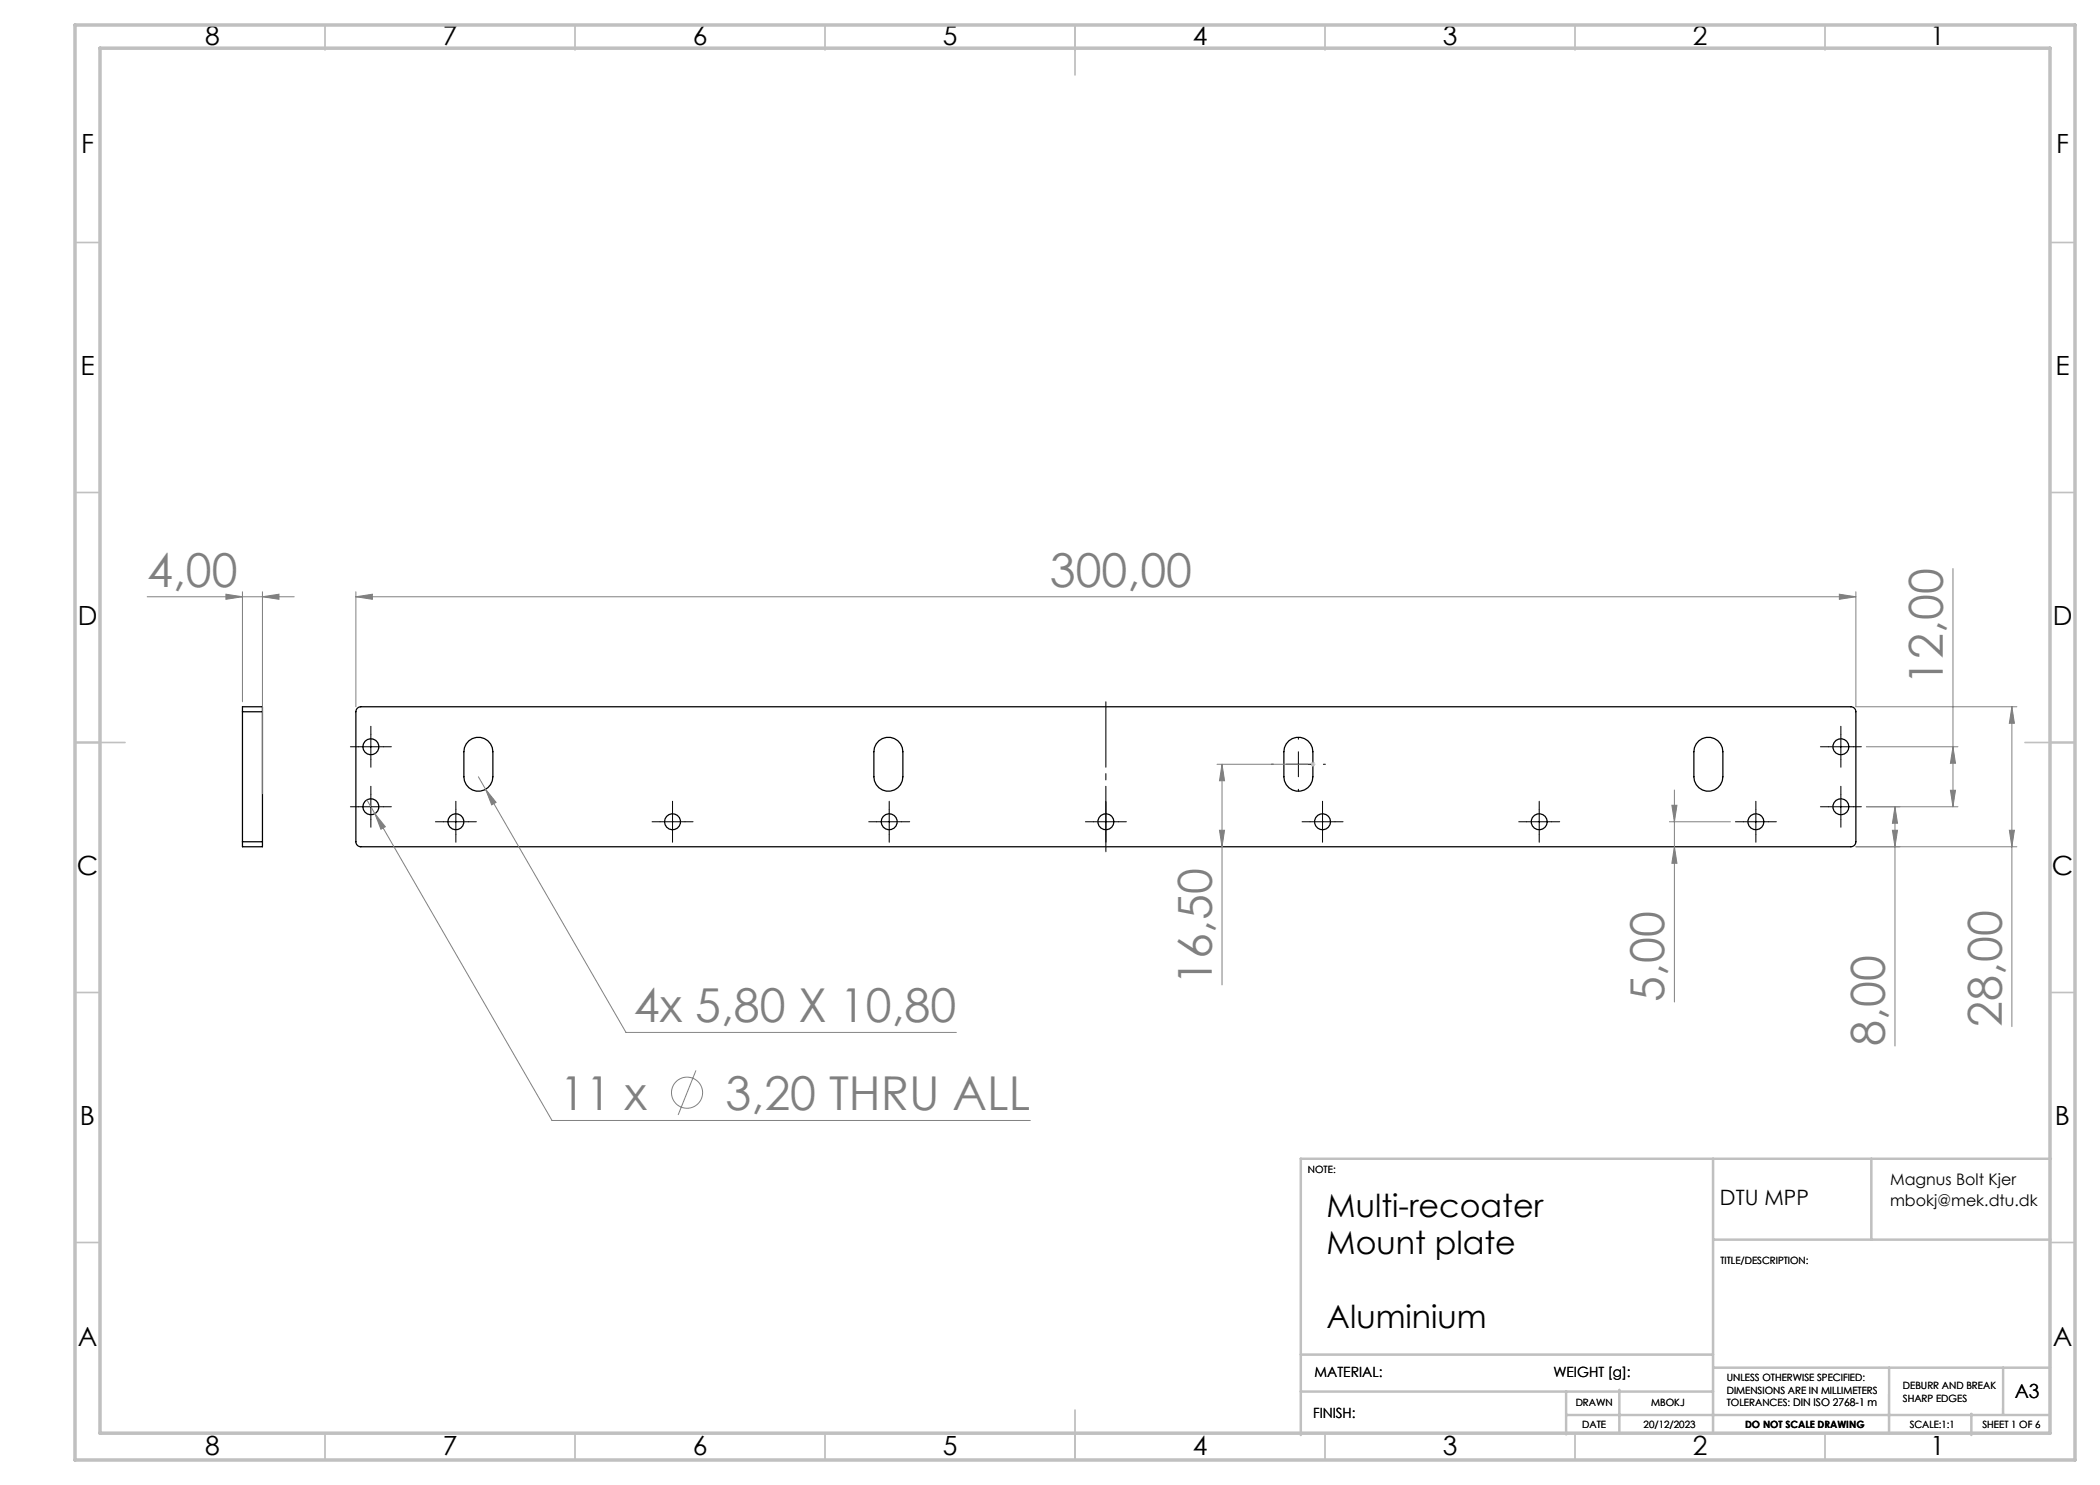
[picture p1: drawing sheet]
<svg xmlns="http://www.w3.org/2000/svg" width="420mm" height="297mm" viewBox="0 0 420 297" stroke-linecap="round" stroke-linejoin="round" font-family="sans-serif">
<g fill="none" stroke="#000" stroke-width=".25">
<path d="M48.5 142.4v-1h4v1M48.5 142.4h4M48.5 142.4v26M52.5 142.4v26M71.5 141.6l.7-.2h298a1 1 0 0 1 1 1v26a1 1 0 0 1-1 1h-298a1 1 0 0 1-1-1v-26zM93.8 148.2a2.9 2.9 0 0 1 3.1-.5 2.9 2.9 0 0 1 1.7 2.7v5a2.9 2.9 0 0 1-2.9 2.9 2.9 2.9 0 0 1-2.9-2.9v-5l.1-.9 .3-.7zM175.8 148.2a2.9 2.9 0 0 1 3.1-.5 2.9 2.9 0 0 1 1.7 2.7v5a2.9 2.9 0 0 1-2.9 2.9 2.9 2.9 0 0 1-2.9-2.9v-5l.1-.9 .3-.7zM257.8 148.2a2.9 2.9 0 0 1 3.1-.5 2.9 2.9 0 0 1 1.7 2.7v5a2.9 2.9 0 0 1-2.9 2.9 2.9 2.9 0 0 1-2.9-2.9v-5l.1-.9 .3-.7zM339.8 148.2a2.9 2.9 0 0 1 3.1-.5 2.9 2.9 0 0 1 1.7 2.7v5a2.9 2.9 0 0 1-2.9 2.9 2.9 2.9 0 0 1-2.9-2.9v-5l.1-.9 .3-.7zM48.5 168.4v1h4v-1M48.5 168.4h4"/>
<circle cx="74.2" cy="149.4" r="1.6"/>
<circle cx="368.2" cy="149.4" r="1.6"/>
<circle cx="74.2" cy="161.4" r="1.6"/>
<circle cx="91.2" cy="164.4" r="1.6"/>
<circle cx="134.5" cy="164.4" r="1.6"/>
<circle cx="177.8" cy="164.4" r="1.6"/>
<circle cx="221.2" cy="164.4" r="1.6"/>
<circle cx="264.5" cy="164.4" r="1.6"/>
<circle cx="307.8" cy="164.4" r="1.6"/>
<circle cx="351.2" cy="164.4" r="1.6"/>
<circle cx="368.2" cy="161.4" r="1.6"/>
</g>
<g fill="none" stroke="#808080" stroke-width=".2">
<path d="M29.4 119.4h29.4M45.2 118.8l3.3 .6-3.3 .5zM48.5 118.4v22M52.5 119.4l3.3-.6v1.1zM52.5 118.4v40.4M71.2 119.4l3.3-.6v1.1zM71.2 118.4v23M71.2 119.4h300M367.9 118.8l3.3 .6-3.3 .5zM371.2 118.4v23h32.2M390.6 113.7v47.7M73.4 160l1.6 2.7"/>
<path d="M95.7 155.4l29.5 51.1h66.1M97.1 157.9l2.1 2.6-.9 .5zM243.4 152.9h18.2M244.4 152.9l.5 3.3h-1zM244.4 152.9v44.1M334.9 158v42.4M373.3 149.4h18.3M390.1 158.1h1l-.5 3.3zM390.6 149.4l.5 3.3h-1zM402.4 141.4v63.9M402.4 141.4l.5 3.3h-1zM75 162.7l2.1 2.6-.9 .6z"/>
<path d="M75 162.7l35.4 61.4h95.7M243.9 166.1h1l-.5 3.3zM333.9 164.4h12.2M334.4 161.1h1l-.5 3.3zM334.9 169.4l.5 3.3h-1zM371.2 169.4h32.2M373.3 161.4h18.3M378.5 166.1h1l-.5 3.3zM379 161.4l.5 3.3h-1zM379 161.4v47.8M401.9 166.1h1l-.5 3.3zM139.2 214.1l-3.6 8.9"/>
<circle cx="137.4" cy="218.5" r="3.1"/>
</g>
<path d="M262.1 152.9h1M262.2 152.5l.7 .7M262.6 152.4v1M262.9 152.5l-.7 .7" fill="none" stroke="#c0c0c0" stroke-width=".2"/>
<path d="M221.2 170.4v-30" fill="none" stroke="#000" stroke-width=".2" stroke-dasharray="15.2 1.3 1.3 1.3" stroke-dashoffset="2.1"/>
<g fill="none" stroke="#000" stroke-width=".2" stroke-dasharray="15.2 1.3 1.3 1.3">
<path d="M71.7 149.4h-1.6M74.2 146.9v-1.6M74.2 151.9v1.6M74.2 158.9v-1.6M76.7 149.4h1.6M254.7 152.9h-.4M259.7 157.9v.4M259.7 147.9v-.4M264.7 152.9h.4M365.7 149.4h-1.6M368.2 158.9v-1.6M368.2 146.9v-1.6"/>
<path d="M368.2 151.9v1.6M370.7 149.4h1.6M71.7 161.4h-1.6M74.2 163.9v1.6M76.7 161.4h1.6M88.7 164.4h-1.6M91.2 161.9v-1.6M91.2 166.9v1.6M93.7 164.4h1.6M132 164.4h-1.6M134.5 161.9v-1.6M134.5 166.9v1.6"/>
<path d="M137 164.4h1.6M175.3 164.4h-1.6M177.8 161.9v-1.6M177.8 166.9v1.6M180.3 164.4h1.6M218.7 164.4h-1.6M221.2 161.9v-1.6M221.2 166.9v1.6M223.7 164.4h1.6M262 164.4h-1.6M264.5 161.9v-1.6M264.5 166.9v1.6"/>
<path d="M267 164.4h1.6M305.3 164.4h-1.6M307.8 161.9v-1.6M307.8 166.9v1.6M310.3 164.4h1.6M348.7 164.4h-1.6M351.2 161.9v-1.6M351.2 166.9v1.6M353.7 164.4h1.6M365.7 161.4h-1.6M368.2 163.9v1.6M370.7 161.4h1.6"/>
</g>
<g fill="none" stroke="#000" stroke-width=".2">
<path d="M71.7 149.4h5M74.2 146.9v5M74.2 158.9v5M257.2 152.9h5M259.7 150.4v5M365.7 149.4h5M368.2 146.9v5M368.2 158.9v5M71.7 161.4h5M88.7 164.4h5M91.2 161.9v5M132 164.4h5"/>
<path d="M134.5 161.9v5M175.3 164.4h5M177.8 161.9v5M218.7 164.4h5M221.2 161.9v5M262 164.4h5M264.5 161.9v5M305.3 164.4h5M307.8 161.9v5M348.7 164.4h5M351.2 161.9v5M365.7 161.4h5"/>
</g>
<g fill="none" stroke="#c0c0c0" stroke-width=".35">
<path d="M65 5v5M115 5v5M165 5v5M215 5v10M265 5v5M315 5v5M365 5v5M15 48.5h5M410 48.5h5M15 98.5h5M410 98.5h5M15 148.5h10"/>
<path d="M405 148.5h10M15 198.5h5M410 198.5h5M15 248.5h5M410 248.5h5M65 287v5M115 287v5M165 287v5M215 282v10M265 287v5M315 287v5M365 287v5"/>
</g>
<g fill="none" stroke="#c0c0c0" stroke-width=".5">
<path d="M342.6 231.7v54.9M374.3 231.7v16.2M410.2 231.7h-150v55.3M342.6 247.9h67.5M260.2 278.3h82.4M260.2 270.9h82.4M313.2 278.3v8.6M323.9 278v8.6M342.6 273.5h67.4M377.8 273.5v13.1M400.6 273.5v9.3M313.2 283h96.8"/>
<path d="M394.3 282.8v4.2"/>
</g>
<path d="M15 5h400v287h-400zM20 9.6h390v277h-390z" fill="none" stroke="#c0c0c0" stroke-width=".7"/>
<g fill="#808080">
<path d="M244.4 152.9l.5 3.3h-1zM243.9 166.1h1l-.5 3.3z"/>
<path d="M71.2 119.4l3.3-.6v1.1zM367.9 118.8l3.3 .6-3.3 .5zM75 162.7l1.2 3.2 .9-.6zM97.1 157.9l1.2 3.1 .9-.5zM45.2 118.8l3.3 .6-3.3 .5zM52.5 119.4l3.3-.6v1.1z"/>
<path d="M334.9 169.4l.5 3.3h-1zM334.4 161.1h1l-.5 3.3zM378.5 166.1h1l-.5 3.3zM379 161.4l.5 3.3h-1z"/>
<path d="M402.4 141.4l.5 3.3h-1zM401.9 166.1h1l-.5 3.3zM390.6 149.4l.5 3.3h-1zM390.1 158.1h1l-.5 3.3z"/>
</g>
<g font-size="9.3" fill="#808080">
<text x="29.4" y="117.3">4,00</text>
<text x="210" y="117.3">300,00</text>
<text x="388.6" y="137" transform="rotate(-90 388.6 137)">12,00</text>
<text x="242.4" y="197" transform="rotate(-90 242.4 197)">16,50</text>
<text x="332.9" y="200.4" transform="rotate(-90 332.9 200.4)">5,00</text>
<text x="126.8" y="204.5">4x 5,80 X 10,80</text>
<text x="377" y="209.2" transform="rotate(-90 377 209.2)">8,00</text>
<text x="400.3" y="205.3" transform="rotate(-90 400.3 205.3)">28,00</text>
<text x="112" y="222">11 x</text>
<text x="145.1" y="222">3,20 THRU ALL</text>
</g>
<g font-size="6.3">
<text x="265.3" y="243.5">Multi-recoater</text>
<text x="265.3" y="250.8">Mount plate</text>
<text x="265.3" y="265.5">Aluminium</text>
</g>
<g font-size="5.3">
<text x="41" y="8.9">8</text>
<text x="88.5" y="8.9">7</text>
<text x="138.5" y="8.9">6</text>
<text x="188.5" y="8.9">5</text>
<text x="238.5" y="8.9">4</text>
<text x="288.5" y="8.9">3</text>
<text x="338.5" y="8.9">2</text>
<text x="386" y="8.9">1</text>
<text x="16.2" y="30.7">F</text>
<text x="411.2" y="30.7">F</text>
<text x="16.1" y="74.9">E</text>
<text x="411.1" y="74.9">E</text>
<text x="15.5" y="124.9">D</text>
<text x="410.5" y="124.9">D</text>
<text x="15.4" y="174.9">C</text>
<text x="410.4" y="174.9">C</text>
<text x="16" y="224.9">B</text>
<text x="411" y="224.9">B</text>
<text x="15.5" y="269.2">A</text>
<text x="410.5" y="269.2">A</text>
<text x="41" y="290.9">8</text>
<text x="88.5" y="290.9">7</text>
<text x="138.5" y="290.9">6</text>
<text x="188.5" y="290.9">5</text>
<text x="238.5" y="290.9">4</text>
<text x="288.5" y="290.9">3</text>
<text x="338.5" y="290.9">2</text>
<text x="386" y="290.9">1</text>
</g>
<text font-size="4.2" x="344" y="240.9">DTU MPP</text>
<text font-size="3.9" x="403" y="279.6">A3</text>
<g font-size="3.2">
<text x="378" y="237">Magnus Bolt Kjer</text>
<text x="378" y="241.1">mbokj@mek.dtu.dk</text>
</g>
<g font-size="2.8">
<text x="262.9" y="275.4">MATERIAL:</text>
<text x="310.7" y="275.4">WEIGHT [g]:</text>
<text x="262.6" y="283.6">FINISH:</text>
</g>
<g font-size="2">
<text x="261.6" y="234.6">NOTE:</text>
<text x="344.1" y="252.7">TITLE/DESCRIPTION:</text>
<text x="315.1" y="281.3">DRAWN</text>
<text x="330.2" y="281.3">MBOKJ</text>
<text x="345.4" y="276.3">UNLESS OTHERWISE SPECIFIED:</text>
<text x="345.4" y="278.8">DIMENSIONS ARE IN MILLIMETERS</text>
<text x="345.4" y="281.3">TOLERANCES: DIN ISO 2768-1 m</text>
<text x="380.6" y="277.8">DEBURR AND BREAK</text>
<text x="380.6" y="280.3">SHARP EDGES</text>
<text x="316.4" y="285.6">DATE</text>
<text x="328.7" y="285.6">20/12/2023</text>
<text x="349" y="285.6">DO NOT SCALE DRAWING</text>
<text x="381.9" y="285.6">SCALE:1:1</text>
<text x="396.5" y="285.6">SHEET 1 OF 6</text>
</g>
</svg>
